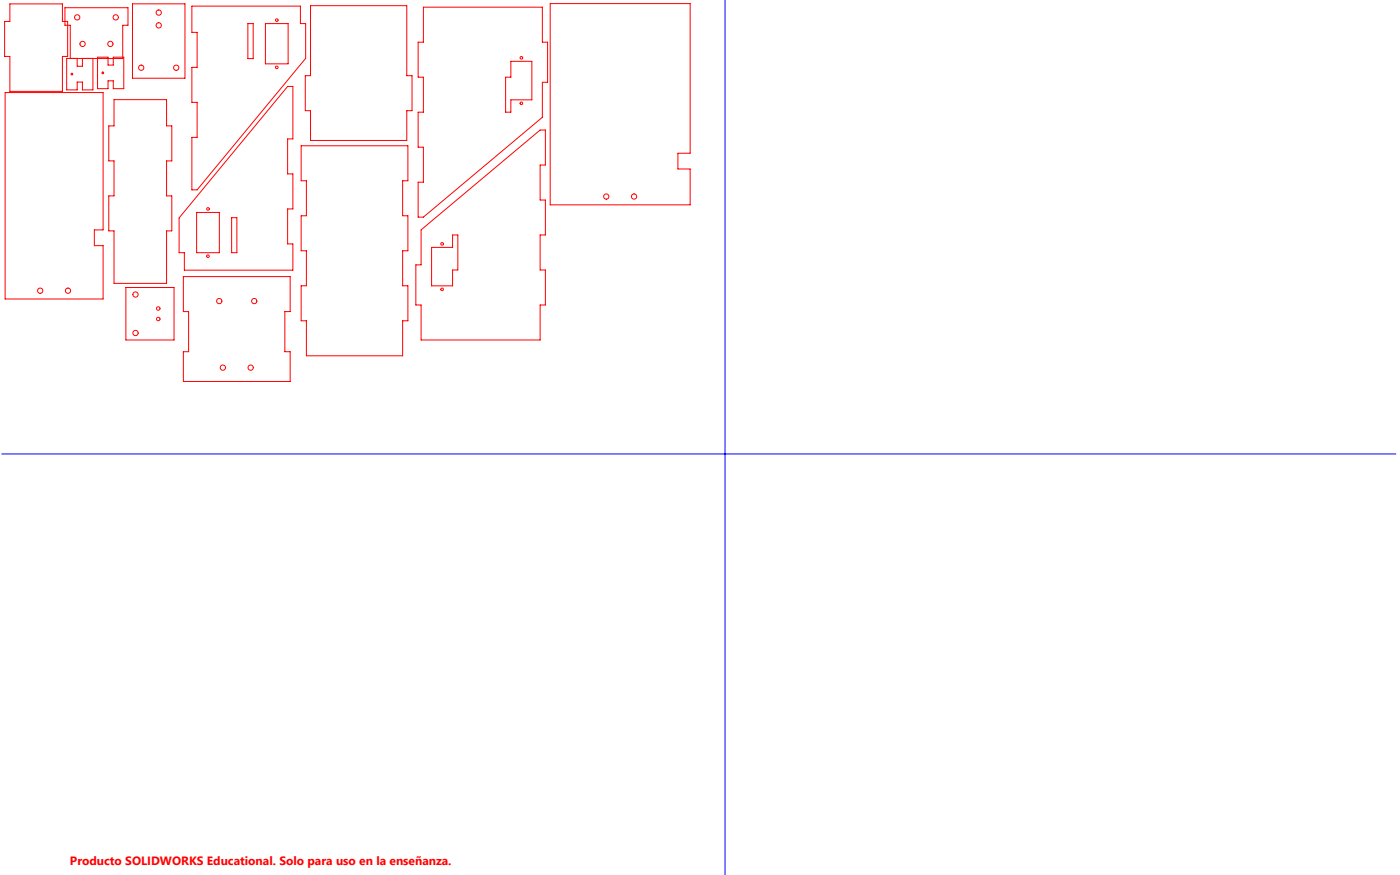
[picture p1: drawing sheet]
<svg xmlns="http://www.w3.org/2000/svg" width="800mm" height="500mm" viewBox="0 0 800 500" stroke-linecap="round" stroke-linejoin="round" font-family="sans-serif">
<path d="M414 0v500M1 259h797" fill="none" stroke="#00f" stroke-width=".57"/>
<g fill="none" stroke="#f00" stroke-width=".57">
<path d="M6 2h30v10h3v20h-3v20h-30v-20h-3v-20h3zM76 2h30v43h-30zM110 3h62v10h3v20l-62 75h-3v-29h3v-21h-3v-20h3v-20h-3zM142 13h3v20h-3zM152 13h13v23h-13zM177 3h55v40h3v20h-3v17h-55v-17h-3v-20h3zM242 4h68v20h3v23h-3v20l-68 57h-3v-20h3v-20h-3v-20h3v-20h-3v-20h3zM314 2h80v86h-7v9h7v20h-80zM44 33v5h3v-5M53 33v18h-6v-4h-3v4h-6v-18h32v-19h3v-10h-36v10h3v19M56 33h6v4h3v-4h6v18h-6v-5h-3v5h-6zM292 35h12v22h-12v7h-3v-20h3z"/>
<path d="M3 53h56v78h-5v9h5v31h-56zM65 57h30v15h3v20h-3v20h3v20h-3v30h-30v-30h-3v-20h3v-20h-3v-20h3zM164 49h3v30h-3v20h3v20h-3v20h3v15h-62v-10h-3v-19zM172 83h61v20h-3v20h3v20h-3v20h3v20h-3v20h-55v-20h-3v-20h3v-20h-3v-20h3v-20h-3zM112 121h13v23h-13zM132 124h3v20h-3zM241 131l68-57h3v20h-3v20h3v20h-3v20h3v20h-3v20h-68v-20h-3v-23h3zM105 158h61v20h-3v23h3v17h-61v-17h3v-23h-3zM247 141h12v-7h3v20h-3v9h-12zM72 164h27v30h-27z"/>
<circle cx="44" cy="10" r="1.5"/>
<circle cx="66" cy="10" r="1.5"/>
<circle cx="91" cy="14" r="1.5"/>
<circle cx="91" cy="7" r="1.5"/>
<circle cx="158" cy="11" r=".7"/>
<circle cx="47" cy="25" r="1.5"/>
<circle cx="63" cy="25" r="1.5"/>
<circle cx="81" cy="39" r="1.5"/>
<circle cx="101" cy="39" r="1.5"/>
<circle cx="158" cy="38" r=".7"/>
<circle cx="298" cy="33" r=".8"/>
<circle cx="41" cy="42" r=".5"/>
<circle cx="59" cy="42" r=".5"/>
<circle cx="298" cy="59" r=".8"/>
<circle cx="119" cy="119" r=".8"/>
<circle cx="346" cy="112" r="1.5"/>
<circle cx="362" cy="112" r="1.5"/>
<circle cx="253" cy="139" r=".8"/>
<circle cx="119" cy="146" r=".8"/>
<circle cx="23" cy="166" r="1.5"/>
<circle cx="39" cy="166" r="1.5"/>
<circle cx="77" cy="168" r="1.5"/>
<circle cx="90" cy="176" r="1"/>
<circle cx="125" cy="172" r="1.5"/>
<circle cx="145" cy="172" r="1.5"/>
<circle cx="253" cy="165" r=".7"/>
<circle cx="77" cy="190" r="1.5"/>
<circle cx="90" cy="182" r="1"/>
<circle cx="127" cy="210" r="1.5"/>
<circle cx="143" cy="210" r="1.5"/>
</g>
<text font-size="6.9" fill="#f00" x="40" y="494">Producto SOLIDWORKS Educational. Solo para uso en la enseñanza.</text>
</svg>
